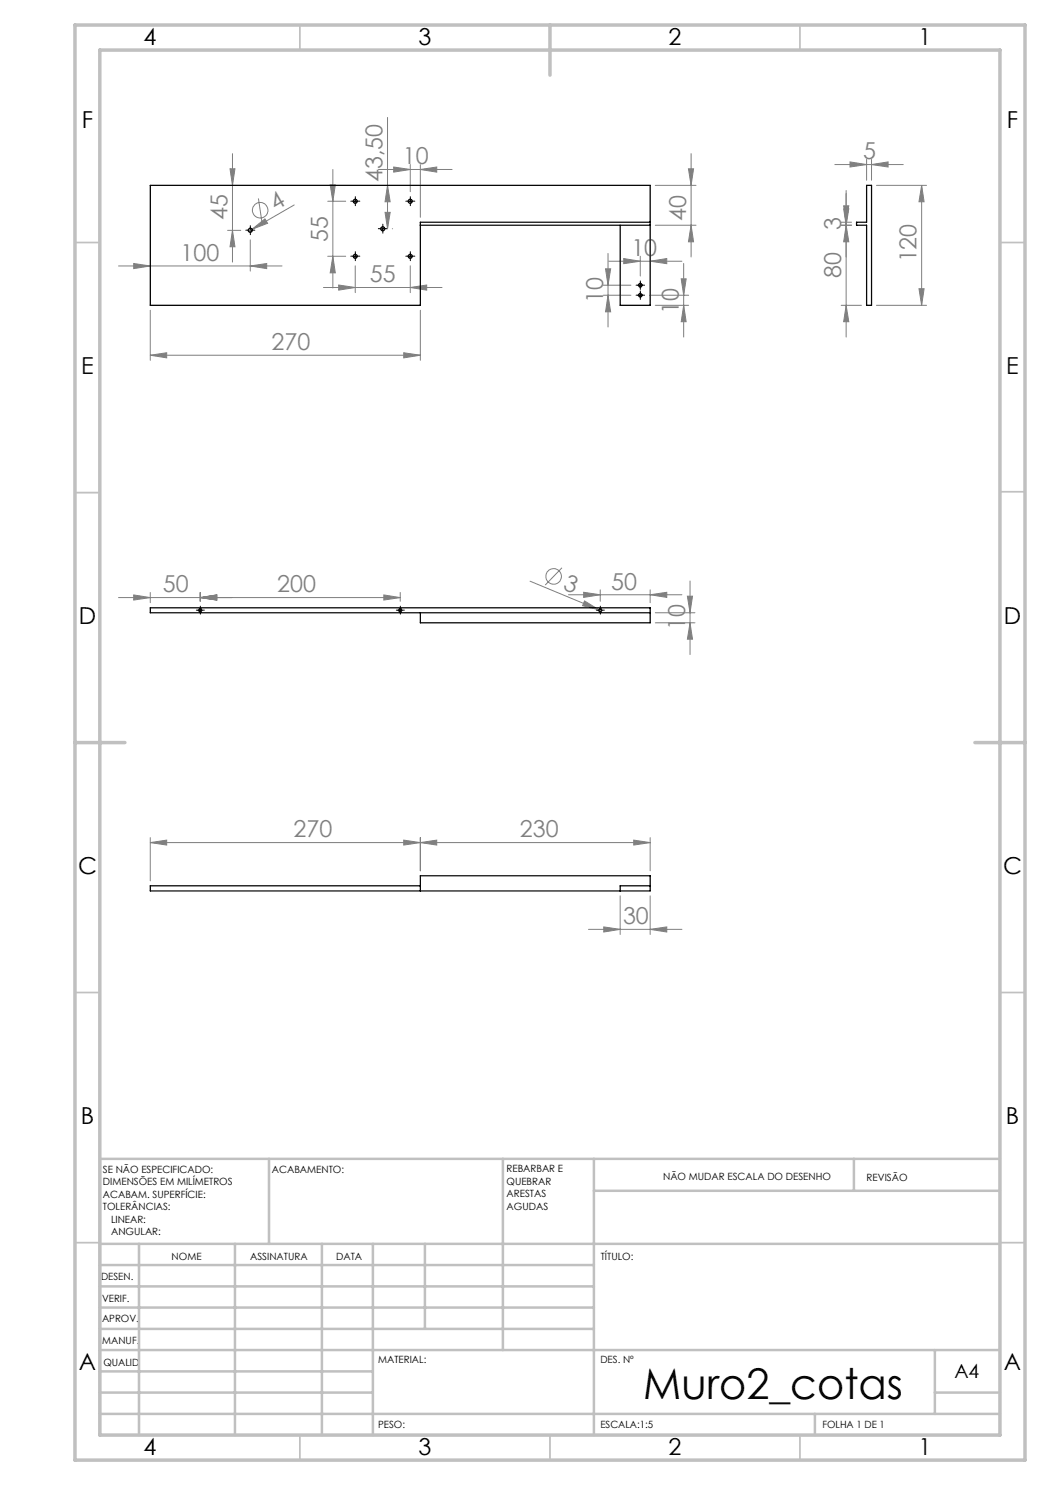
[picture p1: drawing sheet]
<svg xmlns="http://www.w3.org/2000/svg" width="210mm" height="297mm" viewBox="0 0 210 297" stroke-linecap="round" stroke-linejoin="round" font-family="sans-serif">
<g fill="none" stroke="#808080" stroke-width=".2">
<path d="M46 33.8h1l-.5 3.3zM46.5 30.7v21.7M51.7 39.7l.7 4.7M66 37h1.1l-.5 3.2zM66.6 33.9v23.7M75.7 33.9h14.7M77.5 23.5v22.3M77.5 37.1l.5 3.3h-1zM78.7 33.4l3.4 .5-3.4 .5zM82.1 32.9v5.4M84.1 33.9l3.2-.5v1zM84.1 32.9v10.6"/>
<path d="M131.1 37.1h8.1M137.7 33.8h1l-.5 3.3zM138.2 30.7v20.7M167 32.9h13.7M169.2 38.1v29.3M170 32.4l3.3 .5-3.3 .5zM173.3 31.9v4.2M174.3 32.9l3.3-.5v1zM174.3 31.9v4.2M175.3 37.1h10M184.3 37.1v24M184.3 37.1l.5 3.3h-1z"/>
<path d="M23.7 53.2h32.7M26.7 52.7l3.4 .5-3.4 .5zM45.5 46.1h2.7M46.5 46.1l.5 3.3h-1zM50.1 53.2l3.2-.5v1zM50.1 48v6.2M50.4 45.9l2.6-2.1 .5 .9zM50.4 45.9l-.7 .3M58.8 41l-8.4 4.9M64.7 57.5h23.7M65.5 40.2h3.6M65.5 51.3h3.6"/>
<path d="M66.6 51.3l.5 3.3h-1.1zM67.7 57l3.3 .5-3.3 .5zM71 53.2v5.3M77 42.5h1l-.5 3.3zM78.5 45.8h.1M82.1 57.5l3.2-.5v1zM82.1 53.2v5.3M120.6 57h5.6M120.6 59.1h5.6M121.1 53.8h1l-.5 3.2zM121.6 50.7v14.7M121.6 59.1l.5 3.3h-1z"/>
<path d="M121.7 52.2h14.7M124.7 51.7l3.4 .5-3.4 .5zM128.1 51.3v3.9M129.9 59.1h7.8M130 52.2l3.3-.5v1zM131.1 45h8.1M136.2 55.8h1l-.5 3.3zM136.7 52.7v14.7M138.2 45l.5 3.4h-1zM168.2 45h2.1M168.2 44.4h2.1M168.7 41.8h1.1l-.6 3.2z"/>
<path d="M168.7 41.2h1.1l-.6 3.2zM169.2 45l.6 3.4h-1.1zM183.8 57.7h1l-.5 3.4zM30.1 71l3.2-.4v1zM30.1 62.1v10M30.1 71h54M80.8 70.6l3.3 .4-3.3 .6zM84.1 62.1v10M131.1 61.1h6.6M136.7 61.1l.5 3.2h-1zM168.2 61.1h4.1M169.2 61.1l.6 3.2h-1.1z"/>
<path d="M175.3 61.1h10M23.7 119.5h56.3M26.7 119l3.4 .5-3.4 .5zM30.1 118.5v2M40 119.5l3.4-.5v1zM40 118.5v1.8M76.8 119l3.2 .5-3.2 .5zM80 118.5v1.8M106 116.2l13.8 5.8M112.4 113.6l-3.4 3.4M113.7 119h22.7M116.7 118.5l3.4 .5-3.4 .5z"/>
<path d="M120.1 118v2.3M130 119l3.3-.5v1zM130 118v2.5M137.5 119.2h1l-.5 3.4zM138 116.2v14.7M116.9 120.2l2.9 1.8-3.3-.9zM119.8 122l.5 .2M131.1 122.6h7.9M131.1 124.6h7.9M138 124.6l.5 3.2h-1zM30.1 168.5l3.2-.5v1zM30.1 167.5v8.7"/>
<path d="M30.1 168.5h99.9M80.8 168l3.3 .5-3.3 .5zM84.1 168.5l3.2-.5v1zM84.1 167.5v6.7M124 179.2v7.7M126.8 168l3.2 .5-3.2 .5zM130 167.5v6.7M130 179.2v7.7M117.7 185.9h18.7M120.8 185.4l3.2 .5-3.2 .5zM130 185.9l3.3-.5v1z"/>
<circle cx="52" cy="42.1" r="1.55"/>
<circle cx="110.7" cy="115.3" r="1.55"/>
</g>
<g fill="none" stroke="#000" stroke-width=".2" stroke-dasharray="15.2 1.3 1.3 1.3">
<path d="M71.1 39.7v-.4M82.1 39.7v-.4M49.6 46h-.4M50.1 45.5v-.4M50.1 46.5v.4M50.6 46h.4M70.6 51.2h-.4M70.6 40.2h-.4M71.1 50.7v-.4M71.1 51.7v.4M71.1 40.7v.4M71.6 51.2h.4"/>
<path d="M71.6 40.2h.4M76.1 45.7h-.4M76.6 45.2v-.4M76.6 46.2v.4M77.1 45.7h.4M81.6 40.2h-.4M81.6 51.2h-.4M82.1 40.7v.4M82.1 50.7v-.4M82.1 51.7v.4M82.6 40.2h.4M82.6 51.2h.4"/>
<path d="M127.6 59h-.4M127.6 57h-.4M128.1 58.5v-.3M128.1 59.5v.4M128.1 56.5v-.3M128.1 57.5v.4M128.6 59h.3M128.6 57h.3M39.6 122h-.3M40.1 121.5v-.3M40.1 122.5v.3M40.6 122h.3"/>
<path d="M79.6 122h-.3M80.1 121.5v-.3M80.1 122.5v.3M80.6 122h.3M119.6 122h-.3M120.1 121.5v-.3M120.1 122.5v.3M120.6 122h.3"/>
</g>
<g fill="none" stroke="#000" stroke-width=".2">
<path d="M71 39.8v.9M82.1 39.8v.9M49.6 46.1h1M50.1 45.5v1.1M70.6 40.2h.9M70.6 51.3h.9M71 50.8v.9M76.1 45.8h.9M76.6 45.3v.9M81.6 40.2h.9M81.6 51.3h.9M82.1 50.8v.9"/>
<path d="M127.6 59.1h1M127.6 57h1M128.1 56.5v1.1M128.1 58.6v.9M39.5 122.1h1M40 121.6v1M79.6 122.1h.9M80 121.6v1M119.6 122.1h.9M120.1 121.6v1"/>
</g>
<g fill="none" stroke="#c0c0c0" stroke-width=".35">
<path d="M60 5v5M160 5v5M15 48.5h5M200 48.5h5M15 98.5h5M200 98.4h5M15 198.5h5M200 198.5h5M15 248.5h5M200 248.5h5M60 287v5M110 287v5"/>
<path d="M160 287v5"/>
</g>
<g fill="none" stroke="#c0c0c0" stroke-width=".5">
<path d="M53.8 231.8v17M100.6 231.8v38.2M118.8 231.8v55.2M118.8 238.2h81.2M170.8 231.8v6.4M200 231.8h-180v55.2M20 248.8h180M20 257.3h98.8M20 253h98.8M27.8 248.8v38.2M47 248.8v38.2M64.4 248.8v38.2"/>
<path d="M74.6 248.8v38.2M85 248.8v17M20 265.8h98.8M20 261.5h98.8M20 278.5h54.6M20 274.3h54.6M20 270h180M187 278.5h13M187 270v12.8M20 282.8h180M163 282.8v4.2"/>
</g>
<path d="M15 5h190v287h-190zM20 10h180v277h-180zM110 5v10M15 148.5h10M195 148.5h10" fill="none" stroke="#c0c0c0" stroke-width=".7"/>
<g fill="#808080">
<path d="M116.9 120.2l2.9 1.8-3.3-.9z"/>
<path d="M50.4 45.9l2.6-2.1 .5 .9z"/>
<path d="M50.1 53.2l3.2-.5v1zM26.7 52.7l3.4 .5-3.4 .5zM84.1 33.9l3.2-.5v1zM78.7 33.4l3.4 .5-3.4 .5zM82.1 57.5l3.2-.5v1zM67.7 57l3.3 .5-3.3 .5zM40 119.5l3.4-.5v1zM26.7 119l3.4 .5-3.4 .5zM76.8 119l3.2 .5-3.2 .5zM40 119.5l3.4-.5v1z"/>
<path d="M124.7 51.7l3.4 .5-3.4 .5zM130 52.2l3.3-.5v1zM30.1 71l3.2-.4v1zM80.8 70.6l3.3 .4-3.3 .6zM170 32.4l3.3 .5-3.3 .5zM174.3 32.9l3.3-.5v1zM120.8 185.4l3.2 .5-3.2 .5zM130 185.9l3.3-.5v1zM84.1 168.5l3.2-.5v1zM126.8 168l3.2 .5-3.2 .5zM30.1 168.5l3.2-.5v1zM80.8 168l3.3 .5-3.3 .5zM116.7 118.5l3.4 .5-3.4 .5zM130 119l3.3-.5v1z"/>
<path d="M46.5 46.1l.5 3.3h-1zM46 33.8h1l-.5 3.3zM77 42.5h1l-.5 3.3zM77.5 37.1l.5 3.3h-1zM183.8 57.7h1l-.5 3.4zM184.3 37.1l.5 3.3h-1zM169.2 61.1l.6 3.2h-1.1zM168.7 41.8h1.1l-.6 3.2z"/>
<path d="M66 37h1.1l-.5 3.2zM66.6 51.3l.5 3.3h-1.1zM121.1 53.8h1l-.5 3.2zM121.6 59.1l.5 3.3h-1zM136.2 55.8h1l-.5 3.3zM136.7 61.1l.5 3.2h-1zM137.7 33.8h1l-.5 3.3zM138.2 45l.5 3.4h-1zM168.7 41.2h1.1l-.6 3.2zM169.2 45l.6 3.4h-1.1zM137.5 119.2h1l-.5 3.4zM138 124.6l.5 3.2h-1z"/>
</g>
<g fill="none" stroke="#000" stroke-width=".25">
<path d="M173.3 37.1h1v24h-1v-16.1h-2v-.6h2zM84.1 45h45.9M130 44.4h-45.9v16.7h-54v-24h99.9v24h-6v-16.1M84.1 122.6v2h45.9v-3h-99.9v1h99.9M84.1 177.2h-54v1h99.9v-3h-45.9v3M130 177.2h-6v1"/>
<circle cx="50" cy="46.1" r=".4"/>
<circle cx="71" cy="51.3" r=".39"/>
<circle cx="71" cy="40.3" r=".39"/>
<circle cx="76.6" cy="45.8" r=".39"/>
<circle cx="82.1" cy="51.3" r=".39"/>
<circle cx="82.1" cy="40.3" r=".39"/>
<circle cx="128.1" cy="57" r=".35"/>
<circle cx="128.1" cy="59.1" r=".35"/>
<circle cx="40" cy="122" r=".29"/>
<circle cx="80" cy="122" r=".29"/>
<circle cx="120.1" cy="122" r=".29"/>
</g>
<text font-size="8.5" x="128.6" y="279.7">Muro2_cotas</text>
<g font-size="4.7">
<text x="28.7" y="9">4</text>
<text x="83.7" y="9">3</text>
<text x="133.7" y="9">2</text>
<text x="183.7" y="9">1</text>
<text x="16.4" y="25.5">F</text>
<text x="201.4" y="25.5">F</text>
<text x="16.2" y="74.8">E</text>
<text x="201.2" y="74.8">E</text>
<text x="15.8" y="124.8">D</text>
<text x="200.8" y="124.8">D</text>
<text x="15.6" y="174.8">C</text>
<text x="200.6" y="174.8">C</text>
<text x="16.2" y="224.8">B</text>
<text x="201.2" y="224.8">B</text>
<text x="15.8" y="274">A</text>
<text x="200.8" y="274">A</text>
<text x="28.7" y="291">4</text>
<text x="83.7" y="291">3</text>
<text x="133.7" y="291">2</text>
<text x="183.7" y="291">1</text>
</g>
<g font-size="4.7" fill="#808080">
<text x="80.6" y="32.9">10</text>
<text x="172.6" y="31.9">5</text>
<text x="76.5" y="36.4" transform="rotate(-90 76.5 36.4)">43,50</text>
<text x="45.5" y="43.9" transform="rotate(-90 45.5 43.9)">45</text>
<text x="55.1" y="42.2" transform="rotate(-30 55.1 42.2)">4</text>
<text x="137.2" y="44.1" transform="rotate(-90 137.2 44.1)">40</text>
<text x="168.2" y="46" transform="rotate(-90 168.2 46)">3</text>
<text x="36.1" y="52.2">100</text>
<text x="65.6" y="48.3" transform="rotate(-90 65.6 48.3)">55</text>
<text x="126.3" y="51.2">10</text>
<text x="183.3" y="52.5" transform="rotate(-90 183.3 52.5)">120</text>
<text x="74" y="56.5">55</text>
<text x="168.2" y="55.6" transform="rotate(-90 168.2 55.6)">80</text>
<text x="120.6" y="60.5" transform="rotate(-90 120.6 60.5)">10</text>
<text x="135.7" y="62.7" transform="rotate(-90 135.7 62.7)">10</text>
<text x="54.3" y="70">270</text>
<text x="32.6" y="118.5">50</text>
<text x="55.5" y="118.5">200</text>
<text x="112.5" y="117.8" transform="rotate(23 112.5 117.8)">3</text>
<text x="122.2" y="117.9">50</text>
<text x="137" y="126.1" transform="rotate(-90 137 126.1)">10</text>
<text x="58.7" y="167.5">270</text>
<text x="104" y="167.5">230</text>
<text x="124.6" y="184.9">30</text>
</g>
<text font-size="3.9" x="190.9" y="275.5">A4</text>
<g font-size="2">
<text x="20.6" y="234.6">SE NÃO ESPECIFICADO:</text>
<text x="20.6" y="237.1">DIMENSÕES EM MILÍMETROS</text>
<text x="20.6" y="239.6">ACABAM. SUPERFÍCIE:</text>
<text x="54.4" y="234.6">ACABAMENTO:</text>
<text x="101.3" y="234.5">REBARBAR E</text>
<text x="101.3" y="237">QUEBRAR</text>
<text x="101.3" y="239.5">ARESTAS</text>
<text x="132.6" y="236">NÃO MUDAR ESCALA DO DESENHO</text>
<text x="173.3" y="236.2">REVISÃO</text>
<text x="20.6" y="242.1">TOLERÂNCIAS:</text>
<text x="22.2" y="244.6">LINEAR:</text>
<text x="101.3" y="242">AGUDAS</text>
<text x="22.2" y="247.1">ANGULAR:</text>
<text x="34.3" y="252">NOME</text>
<text x="50" y="251.9">ASSINATURA</text>
<text x="67.2" y="251.9">DATA</text>
<text x="120.2" y="251.9">TÍTULO:</text>
<text x="20.2" y="256.1">DESEN.</text>
<text x="20.4" y="260.3">VERIF.</text>
<text x="20.4" y="264.4">APROV.</text>
<text x="20.5" y="268.8">MANUF.</text>
<text x="20.7" y="273.1">QUALID</text>
<text x="75.7" y="272.5">MATERIAL:</text>
<text x="120.1" y="272.5">DES. Nº</text>
<text x="75.6" y="285.5">PESO:</text>
<text x="120.1" y="285.6">ESCALA:1:5</text>
<text x="164.5" y="285.6">FOLHA 1 DE 1</text>
</g>
</svg>
